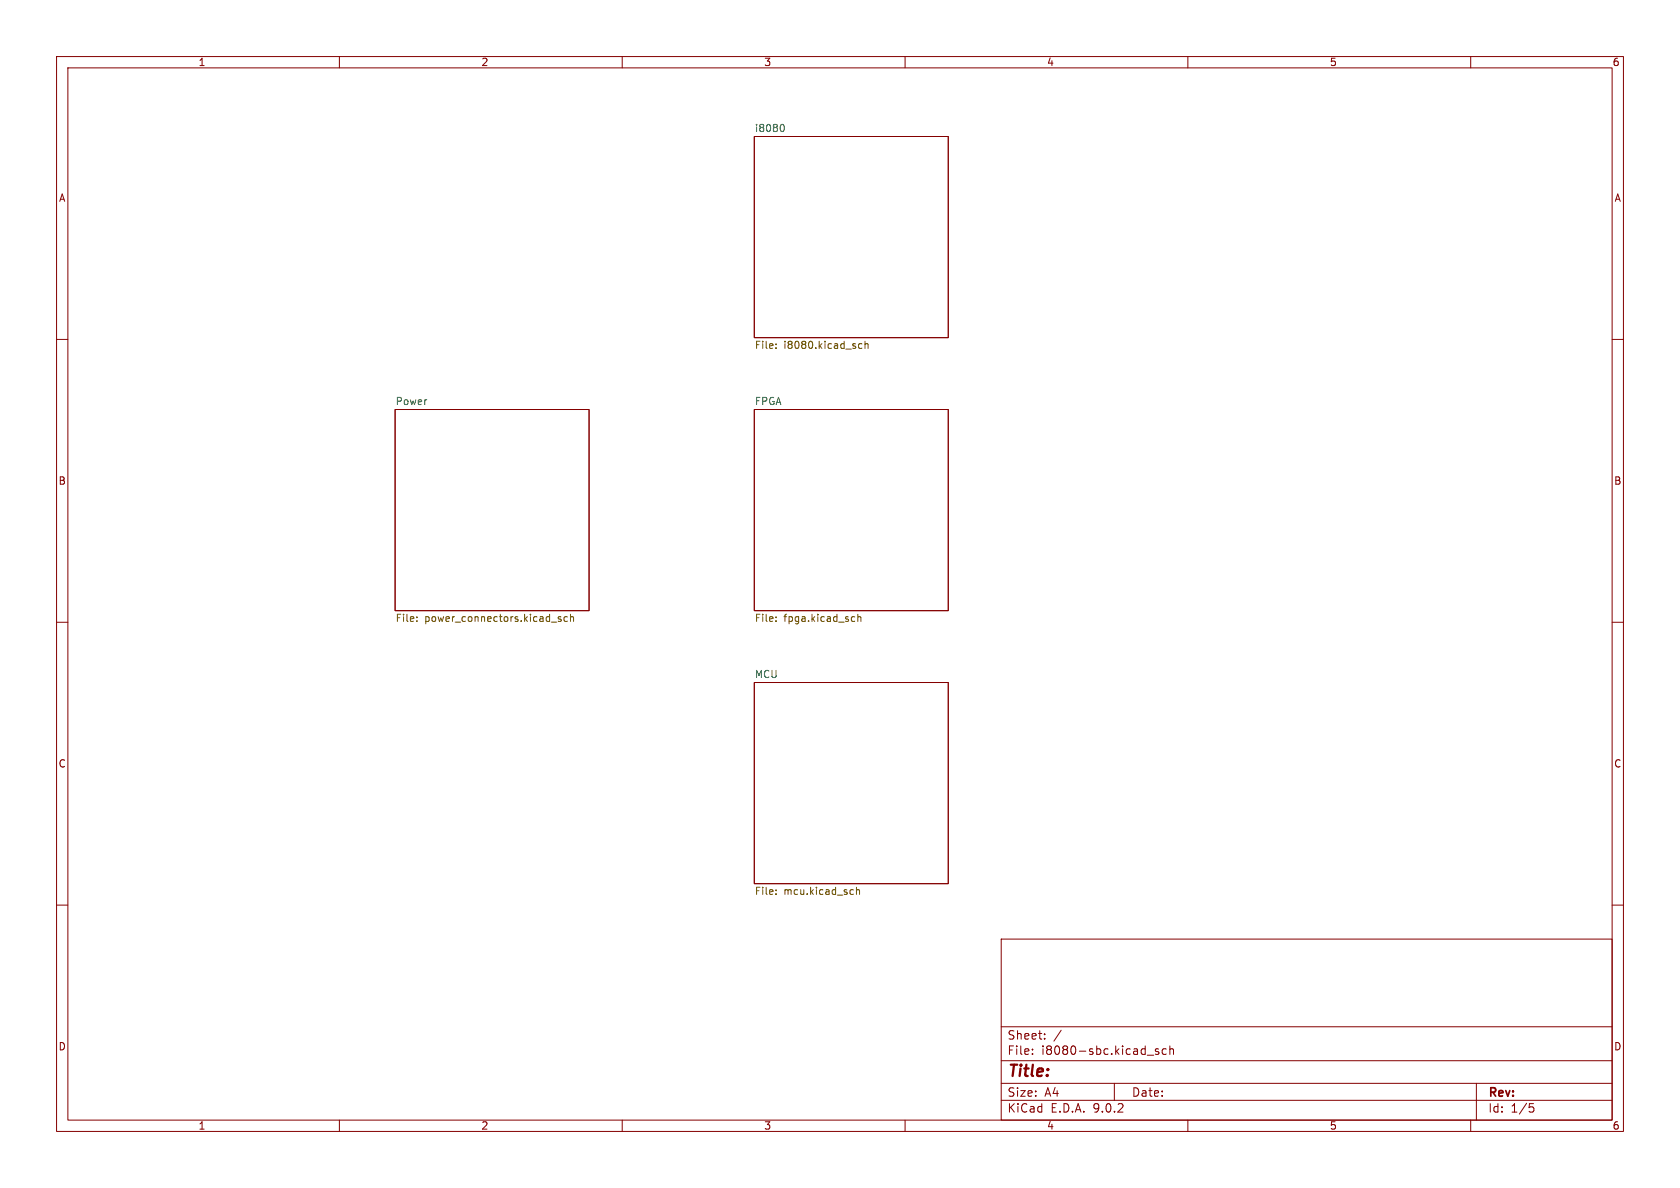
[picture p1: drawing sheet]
<svg xmlns="http://www.w3.org/2000/svg" width="297mm" height="210mm" viewBox="0 0 297 210" stroke-linecap="round" stroke-linejoin="round" font-family="sans-serif">
<g fill="none" stroke="#840000" stroke-width=".18">
<path d="M10 10h277v190h-277zM12 12h273v186h-273zM60 10v2M110 10v2M160 10v2M210 10v2M260 10v2M133.3 24.1h34.3v35.6h-34.3zM10 60h2M69.8 72.4h34.3v35.6h-34.3zM133.3 72.4h34.3v35.6h-34.3zM285 60h2"/>
<path d="M10 110h2M285 110h2M133.3 120.7h34.3v35.5h-34.3zM10 160h2M177 166h108v32h-108zM285 160h2M60 198v2M110 198v2M160 198v2M177 194.5h108M177 191.5h108M177 187.5h108"/>
<path d="M177 181.5h108M182.5 186.3v.1M182.5 185.5v.1M184.7 183.6v.1M184.7 182.8v.1M187.6 182.1l-1.3 2M197 191.5v3M202.8 186.5h1.2M204.8 185.5l-.3-.1-.3 .2 .1 .2 .5 .2v.3h-.6M206.2 185.5l-.5-.1-.2 .3v.4l.1 .2h.6M206.8 185.5l.2-.1 .4 .1 .1 .9M206.8 184.9v1.5"/>
<path d="M210 198v2M260 198v2M261 191.5v6.5M270.4 195.1h.7M270.5 195.7h.4l.3 .3-.2 .5-.5 .1"/>
</g>
<path d="M138.2 22a.68 .68 0 0 1 .5 .6 .68 .68 0 0 1-.5 .7" fill="none" stroke="#006464" stroke-width=".18"/>
<g fill="none" stroke="#725600" stroke-width=".18">
<path d="M137.2 61.5v.1M137.2 60.8v.1M152.4 60.8h-.4l-.2 .2 .1 .5h.5M152.9 60.9l.2-.1h.3l.1 .8M152.9 60.3v1.3M73.7 109.7v.2M73.7 109.1v.1M97.5 110h.9M99.2 109.1l-.3-.1-.2 .2v.2l.5 .1v.3h-.5M100.3 109.1l-.4-.1-.2 .3 .1 .5h.5M100.9 109.1l.1-.1 .3 .1 .1 .8M100.9 108.6v1.3"/>
<path d="M137.2 109.1v.1M137.2 109.7v.2M150.7 109l.4 .1M151.1 109.8l-.4 .1M151.7 109.1l.1-.1 .3 .1 .1 .8M151.7 108.6v1.3M137.2 157.3v.2M137.2 158v.1M150.7 157.3h.2M150.9 158.1h-.2M151.4 156.8v1.3M151.4 157.4l.2-.1h.3l.1 .8"/>
</g>
<text font-size="2.8" fill="#840000" x="178" y="190.9">Title:</text>
<g font-size="2.1" fill="#840000">
<text x="178" y="184">Sheet:</text>
<text x="178" y="186.7">File:</text>
<text x="184.1" y="186.7">i8080-sbc.kicad_sch</text>
<text x="178" y="196.9">KiCad</text>
<text x="178" y="194.1">Size:</text>
<text x="184.7" y="194.1">A4</text>
<text x="185.7" y="196.9">E.D.A.</text>
<text x="193.3" y="196.9">9.0.2</text>
<text x="200" y="194.1">Date:</text>
<text x="263" y="194.3">Rev:</text>
<text x="263" y="196.9">Id:</text>
<text x="267.1" y="196.9">1/5</text>
</g>
<g font-size="1.8" fill="#840000">
<text x="35" y="11.9">1</text>
<text x="85" y="11.9">2</text>
<text x="135" y="11.9">3</text>
<text x="185" y="11.9">4</text>
<text x="235" y="11.9">5</text>
<text x="285" y="11.9">6</text>
<text x="10.3" y="35.9">A</text>
<text x="285.3" y="35.9">A</text>
<text x="10.3" y="85.9">B</text>
<text x="285.3" y="85.9">B</text>
<text x="10.3" y="135.9">C</text>
<text x="285.3" y="135.9">C</text>
<text x="10.3" y="185.9">D</text>
<text x="285.3" y="185.9">D</text>
<text x="35" y="199.9">1</text>
<text x="85" y="199.9">2</text>
<text x="135" y="199.9">3</text>
<text x="185" y="199.9">4</text>
<text x="235" y="199.9">5</text>
<text x="285" y="199.9">6</text>
</g>
<g font-size="1.8" fill="#006464">
<text x="133.3" y="23.4">i8080</text>
<text x="69.8" y="71.7">Power</text>
<text x="133.3" y="71.7">FPGA</text>
<text x="133.3" y="119.9">MCU</text>
</g>
<g font-size="1.8" fill="#725600">
<text x="133.3" y="62">File:</text>
<text x="138.6" y="62">i8080.kicad_sch</text>
<text x="69.8" y="110.3">File:</text>
<text x="75.1" y="110.3">power_connectors.kicad_sch</text>
<text x="133.3" y="110.3">File:</text>
<text x="138.6" y="110.3">fpga.kicad_sch</text>
<text x="133.3" y="158.5">File:</text>
<text x="138.6" y="158.5">mcu.kicad_sch</text>
</g>
</svg>
